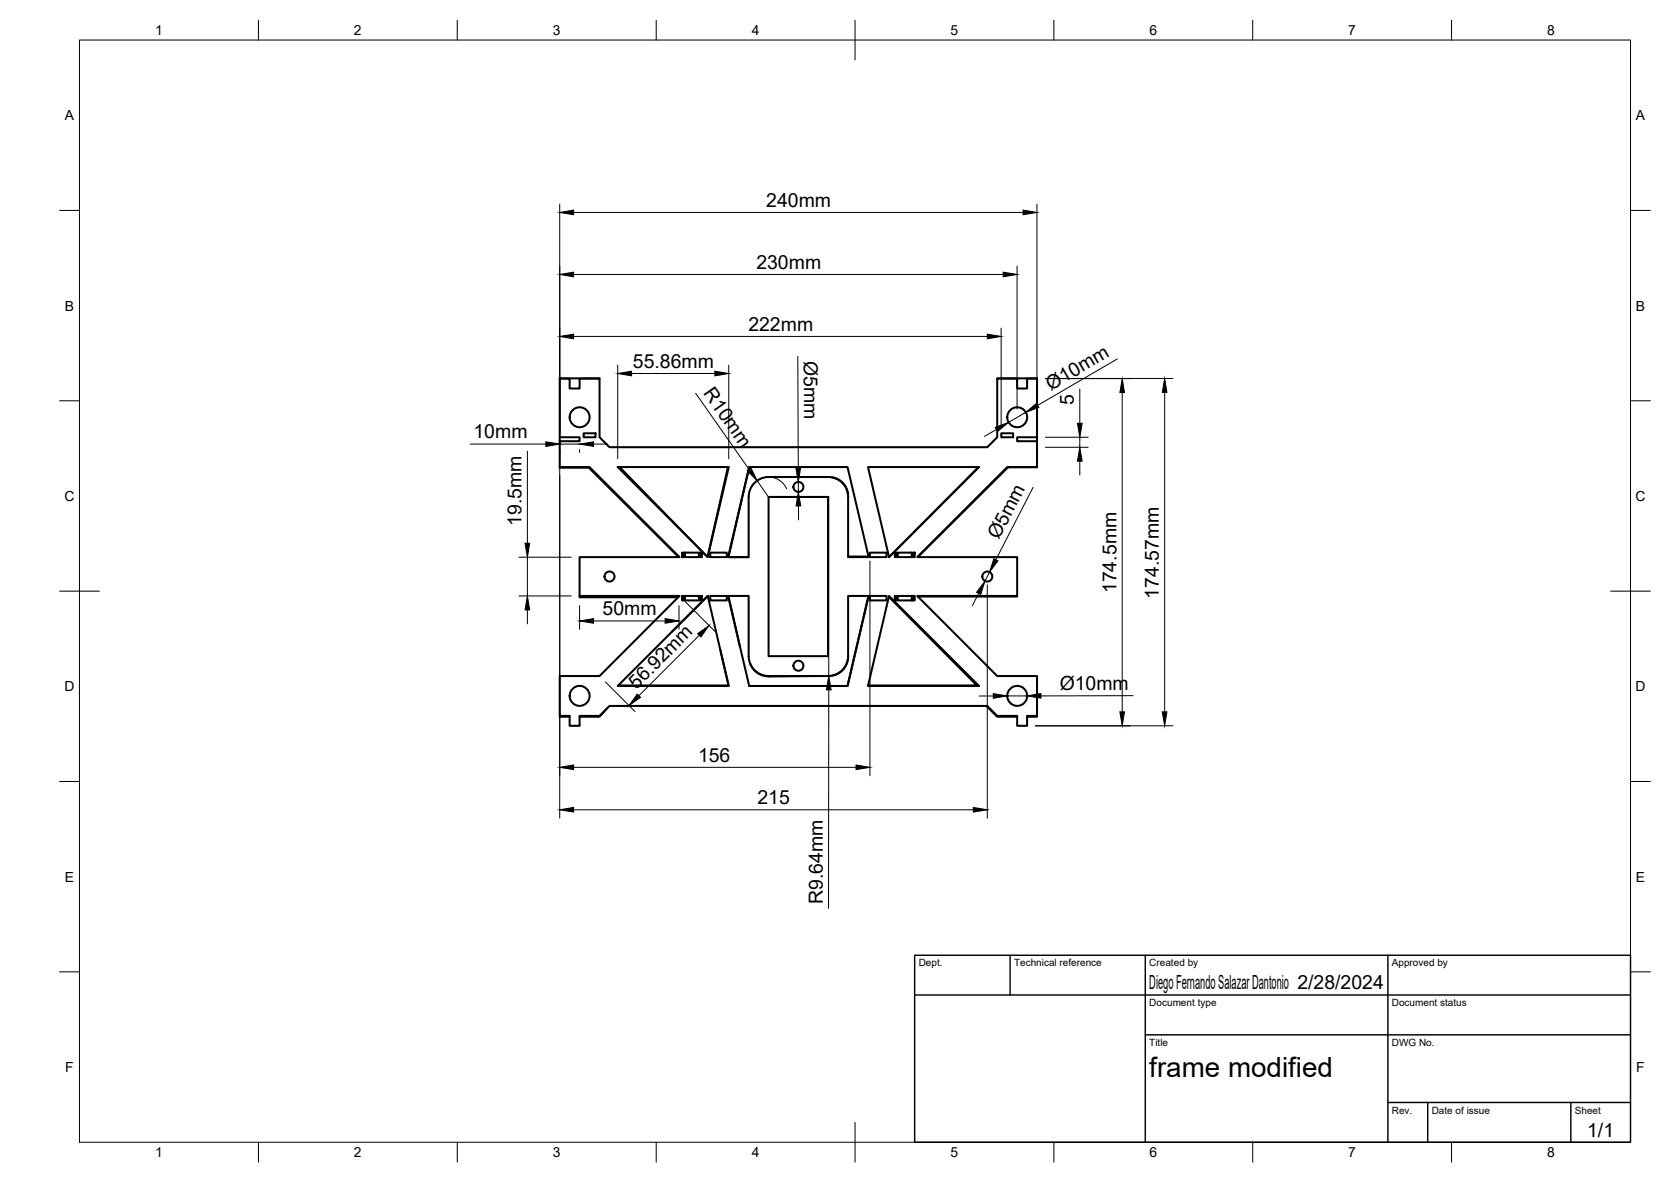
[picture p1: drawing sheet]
<svg xmlns="http://www.w3.org/2000/svg" width="420mm" height="297mm" viewBox="0 0 420 297" stroke-linecap="round" stroke-linejoin="round" font-family="sans-serif">
<!-- layer: Visible -->
<g fill="none" stroke="#000" stroke-width=".51">
<path d="M140.7 95.1h2.5v2.5h2.5v-2.5h5v14.8l2.5 2.5h95l2.5-2.5v-14.8h5.1v2.5h2.5v-2.5h2.5v14.8h-5v1h5v6.5h-7.5l-22.7 22.6h25.2v9.8h-25.2l20.1 20.1h10.1v10h-2.5v2.5h-2.5v-2.5h-5.1l-2.5-2.5h-95l-2.5 2.5h-5v2.5h-2.5v-2.5h-2.5v-10h10l20.2-20.1h-25.2v-9.8h25.2l-22.7-22.6h-7.5v-6.5h5v-1h-5zM140.7 95.1h10M250.7 95.1h10.1M140.7 117.4v.1h7.3l22.6 22.5M140.7 109.9v1M146.7 108.9h3v1h-3zM155.3 117.4h27.9l-5.3 22.6zM155.8 117.4l21.7 22.2M183 117.4l-5.1 22.6M188.4 117.4l-5.3 22.6h5.1v-15.1M188.4 117.4h24.7l5.3 22.6h-5.1v-15.1a5 5 0 0 0-5.1-5h-14.9a5 5 0 0 0-5 5M188.4 117.4l-5.2 22.6h5"/>
<path d="M209.1 120a4.7 4.7 0 0 1 4.1 4.3M218.2 117.4h28l-22.7 22.6zM246 117.4l-22.5 22.6M251.8 108.9h2.9v1h-2.9zM260.8 117.4h-7.3l-22.7 22.6M260.8 109.9v1M171.5 138.9h.5v1.1h-.5zM172.2 138.9h3.5v1.1h-3.5zM176 138.9h.5v1.1h-.5zM178.6 138.9h4.2v1.1h-4.2zM193.3 124.9h14.9v40h-14.9zM193.3 124.9h14.9v40"/>
<path d="M213.3 139.9h5.1M218.7 138.9h4.2v1.1h-4.2zM225 138.9h.5v1.1h-.5zM225.7 138.9h3.6v1.1h-3.6zM229.5 138.9h.5v1.1h-.5zM145.7 149.8v.3h24.8M171.5 149.8h.5v1.1h-.5zM172.2 149.8h3.5v1.1h-3.5zM176 149.8h.5v1.1h-.5zM177.9 149.8l5.3 22.6h-27.9zM177.9 149.8l-8.9 8.9M178.6 149.8h4.2v1.1h-4.2z"/>
<path d="M183.2 149.8l2.8 12.6M218.4 149.8l-5.3 22.6M218.7 149.8h4.2v1.1h-4.2zM223.5 150l22.1 22.3h-27.3M223.5 149.8l22.7 22.6h-28zM225 149.8h.5v1.1h-.5zM225.7 149.8h3.6v1.1h-3.6zM229.5 149.8h.5v1.1h-.5zM255.8 149.8v.1h-25M140.7 179.9v.2h2.5M152.6 178l-1.9 2.1h-5M181.2 163.5l2 8.8h-27.8"/>
<path d="M188.3 164.9a5 5 0 0 0 5 5h14.9a5 5 0 0 0 5.1-5v-15.1h5.1l-5.3 22.6h-24.7l-5.3-22.6h5.1v15.1M188.6 166.8a4.9 4.9 0 0 0 4.8 3.2l11.3-.1M213.2 165.8a4.8 4.8 0 0 1-4 4M248 177.4l2.7 2.7h5.1M260.8 179.9v.2h-2.5"/>
<circle cx="145.7" cy="104.9" r="2.51"/>
<circle cx="255.8" cy="104.9" r="2.51"/>
<circle cx="200.8" cy="122.4" r="1.26"/>
<circle cx="153.3" cy="144.9" r="1.26"/>
<circle cx="248.3" cy="144.9" r="1.26"/>
<circle cx="145.7" cy="174.9" r="2.51"/>
<circle cx="200.8" cy="167.3" r="1.26"/>
<circle cx="255.8" cy="174.9" r="2.51"/>
</g>
<!-- layer: BORDER -->
<g fill="none" stroke="#000" stroke-width=".25">
<path d="M20 10.1h390v276.9h-390zM65 5.1v5M115 5.1v5M165 5.1v5M215 5.1v10M265 5.1v5M315 5.1v5M365 5.1v5M15 52.9h5M410 52.9h5M15 100.7h5M410 100.7h5"/>
<path d="M15 148.6h10M405 148.6h10M15 196.4h5M410 196.4h5M15 244.2h5M410 244.2h5M65 287v5M115 287v5M165 287v5M215 282.1v9.9M265 287v5M315 287v5"/>
<path d="M365 287v5"/>
</g>
<!-- layer: TITLEBLOCK -->
<path d="M230 240.1h180v46.9h-180zM230 250h180M254 240.1v9.9M288 240.1v46.9M349 240.1v46.9M288 260.1h122M349 277.1h61M359 277.1v9.9M395 277.1v9.9" fill="none" stroke="#000" stroke-width=".36"/>
<!-- layer: FD_Dimensions -->
<g fill="none" stroke="#000" stroke-width=".25">
<path d="M140.7 51.3v57.5M144.2 53.4h113M260.7 51.3v57.5M144.2 69h108M255.7 66.9v35.9M144.2 84.5h104M155.3 91.8v23.5M158.8 93.9h20.9M174.9 98.8l13.4 19.1M183.2 91.8v23.5M200.6 89.6l.1 28.1M251.7 82.5v24.3"/>
<path d="M262.8 95.1h32.1M262.8 95.2h21.5M271.5 97.8v8.6M280.9 90.2l-20 11.7M282.2 98.6v80.3M292.8 98.6v80.3M118.2 111.6h19M132.6 113.4v23.1M140.7 113v92.6M140.7 111.6h5M145.7 113v.7M149.2 111.6h3.5"/>
<path d="M250.5 107.9l-3 1.8M257.9 103.6l-4.3 2.6M262.8 112.4h10.8M262.8 109.9h10.8M271.5 109.9v2.5M271.5 115.9v3.5M188.9 122.3a5 5 0 0 1 8.9 .5M190.4 120.8l2.8 4.1M200.7 121.1v2.5M200.8 127.1v3.5M259.8 122.5l-9.4 18.2M130.5 149.8h13.1"/>
<path d="M130.5 140h13.1M132.6 140v9.8M132.6 153.3v3.5M145.7 152.2v5.9M149.2 156h18M170.7 152.2v5.9M172.3 151.2l7.5 7.5M175.8 159.7l-15.2 15.1M218.7 141v53.9M246.1 149.1l-1.6 3.1M248.2 147v58.6M248.8 143.8l-1.1 2.2"/>
<path d="M152.2 171.4l7.4 7.4M208.4 165v4.9M208.4 173.4l-.1 54.9M246.2 174.9h3.5M253.2 174.9h5M284.9 174.8l-23.2 .1M144.2 192.8h71M260.3 182.4h34.6M144.2 203.5h100.5"/>
</g>
<g fill="#000" stroke="#000" stroke-width=".25">
<path d="M140.7 53.4l3.5-.6v1.2zM257.2 52.8l3.5 .6-3.5 .6zM140.7 69l3.5-.6v1.2zM252.2 68.4l3.5 .6-3.5 .6zM140.7 84.5l3.5-.5v1.1zM155.3 93.9l3.5-.6v1.2zM179.7 93.3l3.5 .6-3.5 .6zM248.2 84l3.5 .5-3.5 .6zM282.2 95.2l.5 3.4h-1.1zM292.8 95.1l.6 3.5h-1.2zM137.2 111l3.5 .6-3.5 .6zM145.7 111.6l3.5-.6v1.2z"/>
<path d="M187.9 118.3l.9-.7 1.6 3.2zM200.1 117.7l1.2-.1-.6 3.5zM250.3 107.4l3.3-1.2-2.8 2.2zM257.9 103.6l2.7-2.2 .6 1zM271.5 112.4l.6 3.5h-1.2zM270.9 106.4h1.2l-.6 3.5zM132 136.5h1.2l-.6 3.5zM200.7 123.6l.6 3.5-1.1 .1zM132.6 149.8l.6 3.5h-1.2zM145.7 156l3.5-.5v1.1zM167.2 155.5l3.5 .5-3.5 .6zM175.4 159.2l2.9-2-2.1 2.9z"/>
<path d="M247.7 146l-1.1 3.4-1-.5zM249.9 140.4l1 .5-2.1 2.9zM160.2 174.4l.9 .8-2.9 2.1zM208.4 169.9l.6 3.5h-1.2zM249.7 174.3l3.5 .6-3.5 .6zM258.2 174.9l3.5-.6v1.2zM281.6 178.9h1.1l-.5 3.5zM292.2 178.9h1.2l-.6 3.5zM140.7 192.8l3.5-.6v1.2zM215.2 192.2l3.5 .6-3.5 .6zM140.7 203.5l3.5-.6v1.2zM244.7 202.9l3.5 .6-3.5 .6z"/>
</g>
<text font-size="7" x="289" y="270.6">frame modified</text>
<g font-size="4.9">
<text x="192.7" y="51.9">240mm</text>
<text x="190.2" y="67.5">230mm</text>
<text x="188.2" y="83.1">222mm</text>
<text x="159.1" y="92.4">55.86mm</text>
<text x="202.1" y="90.8" transform="rotate(90 202.1 90.8)">Ø5mm</text>
<text x="176.7" y="98.8" transform="rotate(55 176.7 98.8)">R10mm</text>
<text x="264.2" y="98.2" transform="rotate(-30 264.2 98.2)">Ø10mm</text>
<text x="270" y="101.7" transform="rotate(-90 270 101.7)">5</text>
<text x="119.1" y="110.1">10mm</text>
<text x="131.1" y="132.2" transform="rotate(-90 131.1 132.2)">19.5mm</text>
<text x="251.2" y="135.8" transform="rotate(-63 251.2 135.8)">Ø5mm</text>
<text x="280.7" y="149.1" transform="rotate(-90 280.7 149.1)">174.5mm</text>
<text x="151.5" y="154.6">50mm</text>
<text x="291.4" y="150.4" transform="rotate(-90 291.4 150.4)">174.57mm</text>
<text x="160" y="173.4" transform="rotate(-45 160 173.4)">56.92mm</text>
<text x="266.4" y="173.3">Ø10mm</text>
<text x="175.5" y="191.4">156</text>
<text x="190.4" y="202">215</text>
<text x="206.9" y="227.3" transform="rotate(-90 206.9 227.3)">R9.64mm</text>
<text x="289" y="248.5">Diego Fernando Salazar Dantonio 2/28/2024</text>
<text x="399.1" y="285.7">1/1</text>
</g>
<g font-size="3.5">
<text x="39" y="8.8">1</text>
<text x="89" y="8.8">2</text>
<text x="139" y="8.8">3</text>
<text x="189" y="8.8">4</text>
<text x="239" y="8.8">5</text>
<text x="289" y="8.8">6</text>
<text x="339" y="8.8">7</text>
<text x="389" y="8.8">8</text>
<text x="16.3" y="30.2">A</text>
<text x="411.3" y="30.2">A</text>
<text x="16.3" y="78">B</text>
<text x="411.3" y="78">B</text>
<text x="16.2" y="125.9">C</text>
<text x="411.2" y="125.9">C</text>
<text x="16.2" y="173.7">D</text>
<text x="411.2" y="173.7">D</text>
<text x="16.3" y="221.6">E</text>
<text x="411.3" y="221.6">E</text>
<text x="16.4" y="269.4">F</text>
<text x="411.4" y="269.4">F</text>
<text x="39" y="290.8">1</text>
<text x="89" y="290.8">2</text>
<text x="139" y="290.8">3</text>
<text x="189" y="290.8">4</text>
<text x="239" y="290.8">5</text>
<text x="289" y="290.8">6</text>
<text x="339" y="290.8">7</text>
<text x="389" y="290.8">8</text>
</g>
<g font-size="2.5">
<text x="231" y="242.9">Dept.</text>
<text x="255" y="242.9">Technical reference</text>
<text x="289" y="242.9">Created by</text>
<text x="350" y="242.9">Approved by</text>
<text x="289" y="252.8">Document type</text>
<text x="350" y="252.8">Document status</text>
<text x="289" y="262.9">Title</text>
<text x="350" y="262.9">DWG No.</text>
<text x="350" y="279.9">Rev.</text>
<text x="360" y="279.9">Date of issue</text>
<text x="396" y="279.9">Sheet</text>
</g>
</svg>
